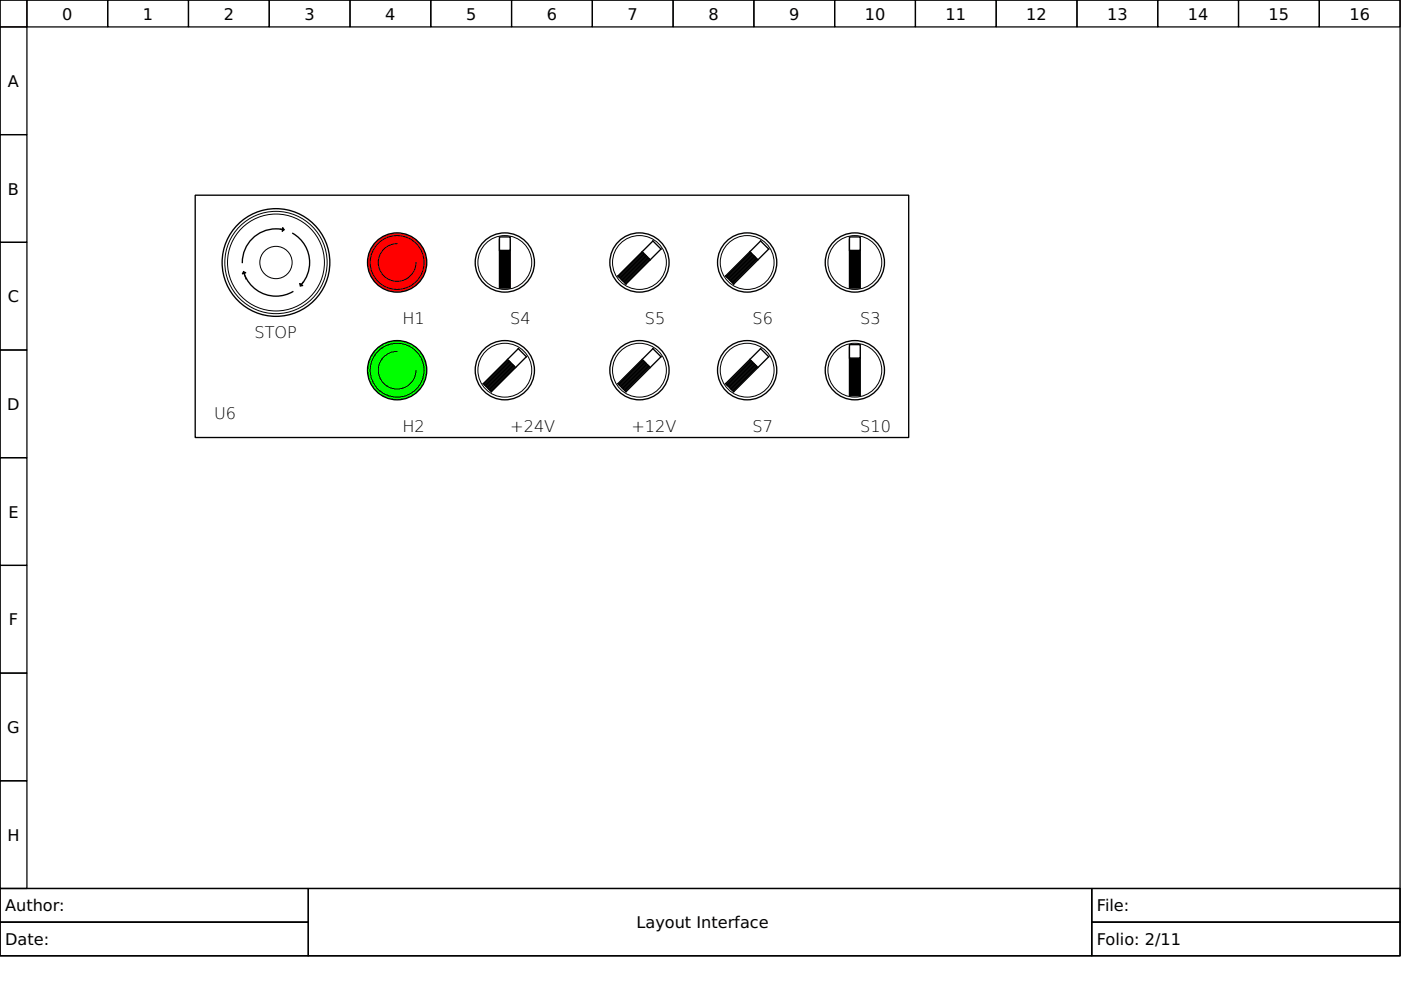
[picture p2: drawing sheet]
<svg xmlns="http://www.w3.org/2000/svg" width="297mm" height="210mm" viewBox="0 0 297 210" stroke-linecap="round" stroke-linejoin="round" font-family="sans-serif">
<g fill="none" stroke="#000" stroke-width=".26">
<path d="M0 0h296.8v188.4h-296.8zM0 0h5.7v5.7h-5.7zM0 5.7h5.7v22.8h-5.7zM5.7 0h17.1v5.7h-17.1zM22.8 0h17.2v5.7h-17.2zM40 0h17.1v5.7h-17.1zM57.1 0h17.1v5.7h-17.1zM74.2 0h17.1v5.7h-17.1zM91.3 0h17.2v5.7h-17.2zM108.5 0h17.1v5.7h-17.1zM125.6 0h17.1v5.7h-17.1zM142.7 0h17.1v5.7h-17.1z"/>
<path d="M159.8 0h17.2v5.7h-17.2zM177 0h17.1v5.7h-17.1zM194.1 0h17.1v5.7h-17.1zM211.2 0h17.1v5.7h-17.1zM228.3 0h17.2v5.7h-17.2zM245.5 0h17.1v5.7h-17.1zM262.6 0h17.1v5.7h-17.1zM279.7 0h17.1v5.7h-17.1zM0 28.5h5.7v22.9h-5.7zM0 51.4h5.7v22.8h-5.7zM0 74.2h5.7v22.8h-5.7zM0 97h5.7v22.9h-5.7z"/>
<path d="M0 119.9h5.7v22.8h-5.7zM0 142.7h5.7v22.8h-5.7zM0 165.5h5.7v22.9h-5.7zM0 188.4h296.8v14.3h-296.8z"/>
</g>
<g fill="none" stroke="#000" stroke-width=".21">
<path d="M51.8 58l.3 1.2M59.4 48.6h.5M64.2 59.8l-.3 .5M0 188.4h65.4v7.1h-65.4zM0 195.5h65.4v7.2h-65.4zM65.4 188.4h166.1v14.3h-166.1zM231.5 188.4h65.3v7.1h-65.3zM231.5 195.5h65.3v7.2h-65.3z"/>
<circle cx="58.5" cy="55.7" r="10.8"/>
<circle cx="58.5" cy="55.7" r="10.3"/>
<circle cx="58.5" cy="55.7" r="3.4"/>
</g>
<g fill="none" stroke="#000" stroke-width=".29">
<path d="M41.4 41.4h151.3v51.4h-151.3zM51.8 58.1a7.1 7.1 0 0 0 10.3 3.7M59.8 48.6a7.1 7.1 0 0 0-8.4 7.1M62.1 49.5a7.1 7.1 0 0 1 1.9 10.7"/>
<circle cx="58.5" cy="55.7" r="11.4"/>
</g>
<g fill="#000" stroke="#000" stroke-width=".21">
<path d="M51.6 57.6l.6 .2-.9 .3z" fill-rule="evenodd"/>
<path d="M59.9 48.2l.4 .5-.5 .4z" fill-rule="evenodd"/>
<path d="M63.5 60.1l.7 .5-.5 .1z" fill-rule="evenodd"/>
</g>
<circle cx="84.2" cy="55.7" r="6.3" fill="#f00" stroke="#000" stroke-width=".29"/>
<g fill="none" stroke="#000" stroke-width=".21">
<path d="M84.2 51.7a4 4 0 0 0-4 4 4 4 0 0 0 4 4 4 4 0 0 0 4-4"/>
<circle cx="84.2" cy="55.7" r="5.7"/>
</g>
<circle cx="84.2" cy="78.5" r="6.3" fill="#0f0" stroke="#000" stroke-width=".29"/>
<g fill="none" stroke="#000" stroke-width=".21">
<path d="M84.2 74.5a4 4 0 0 0-4 4 4 4 0 0 0 4 4 4 4 0 0 0 4-4"/>
<circle cx="107" cy="55.7" r="5.7"/>
<circle cx="84.2" cy="78.5" r="5.7"/>
</g>
<circle cx="107" cy="55.7" r="6.3" fill="none" stroke="#000" stroke-width=".29"/>
<path d="M105.9 50.8h2.3v10.3h-2.3z" fill-rule="evenodd" fill="#000" stroke="#000" stroke-width=".29"/>
<path d="M105.9 50.2h2.3v2.9h-2.3z" fill-rule="evenodd" fill="#fff" stroke="#000" stroke-width=".29"/>
<g fill="none" stroke="#000" stroke-width=".29">
<path d="M131 58.5l7.4-7.4 1.7 1.7-7.4 7.4zM136.1 53.7l-4.8 4.8M136.1 53.4l1.8 1.7M136.4 53.7l-5.1 5.1M136.4 53.9l-4.8 4.9M136.7 54.2l-4.8 4.9M136.7 53.9l-5.1 5.2M137 54.5l-4.8 4.9M137 54.2l-5.1 5.2M137.3 54.8l-4.9 4.9M137.3 54.5l-5.1 5.2M137.6 55.1l-4.9 4.8"/>
<path d="M137.6 54.8l-5.2 5.1M153.8 58.5l7.5-7.4 1.7 1.7-7.4 7.4zM159 53.7l-4.9 4.8M159 53.4l1.7 1.7M159.3 53.7l-5.2 5.1M159.3 53.9l-4.9 4.9M159.6 54.2l-4.9 4.9M159.6 53.9l-5.2 5.2M159.8 54.5l-4.8 4.9M159.8 54.2l-5.1 5.2M160.1 54.8l-4.8 4.9M160.1 54.5l-5.1 5.2"/>
<path d="M160.4 55.1l-4.8 4.8M160.4 54.8l-5.1 5.1M107.6 76.5l-4.8 4.8M107.6 76.2l1.7 1.7M107.9 76.5l-5.1 5.1M107.9 76.8l-4.9 4.8M108.2 77.1l-4.9 4.8M108.2 76.8l-5.2 5.1M108.5 77.4l-4.9 4.8M108.5 77.1l-5.2 5.1M108.7 77.6l-4.8 4.9M108.7 77.4l-5.1 5.1"/>
<path d="M109 77.9l-4.8 4.9M109 77.6l-5.1 5.2M136.1 76.5l-4.8 4.8M136.1 76.2l1.8 1.7M136.4 76.5l-5.1 5.1M136.4 76.8l-4.8 4.8M136.7 77.1l-4.8 4.8M136.7 76.8l-5.1 5.1M137 77.4l-4.8 4.8M137 77.1l-5.1 5.1M137.3 77.6l-4.9 4.9M137.3 77.4l-5.1 5.1"/>
<path d="M137.6 77.9l-4.9 4.9M137.6 77.6l-5.2 5.2M159 76.5l-4.9 4.8M159 76.2l1.7 1.7M159.3 76.5l-5.2 5.1M159.3 76.8l-4.9 4.8M159.6 77.1l-4.9 4.8M159.6 76.8l-5.2 5.1M159.8 77.4l-4.8 4.8M159.8 77.1l-5.1 5.1M160.1 77.6l-4.8 4.9M160.1 77.4l-5.1 5.1"/>
<path d="M160.4 77.9l-4.8 4.9M160.4 77.6l-5.1 5.2M102.5 81.3l7.4-7.4 1.7 1.7-7.4 7.5zM131 81.3l7.4-7.4 1.7 1.7-7.4 7.5zM153.8 81.3l7.5-7.4 1.7 1.7-7.4 7.5z"/>
<circle cx="135.6" cy="55.7" r="6.3"/>
<circle cx="158.4" cy="55.7" r="6.3"/>
<circle cx="181.2" cy="55.7" r="6.3"/>
<circle cx="107" cy="78.5" r="6.3"/>
<circle cx="135.6" cy="78.5" r="6.3"/>
<circle cx="158.4" cy="78.5" r="6.3"/>
</g>
<g fill="none" stroke="#000" stroke-width=".21">
<circle cx="135.6" cy="55.7" r="5.7"/>
<circle cx="158.4" cy="55.7" r="5.7"/>
<circle cx="181.2" cy="55.7" r="5.7"/>
<circle cx="107" cy="78.5" r="5.7"/>
<circle cx="135.6" cy="78.5" r="5.7"/>
<circle cx="158.4" cy="78.5" r="5.7"/>
</g>
<path d="M180.1 50.8h2.3v10.3h-2.3z" fill-rule="evenodd" fill="#000" stroke="#000" stroke-width=".29"/>
<path d="M180.1 50.2h2.3v2.9h-2.3z" fill-rule="evenodd" fill="#fff" stroke="#000" stroke-width=".29"/>
<circle cx="181.2" cy="78.5" r="5.7" fill="none" stroke="#000" stroke-width=".21"/>
<circle cx="181.2" cy="78.5" r="6.3" fill="none" stroke="#000" stroke-width=".29"/>
<path d="M180.1 73.6h2.3v10.3h-2.3z" fill-rule="evenodd" fill="#000" stroke="#000" stroke-width=".29"/>
<path d="M180.1 73.1h2.3v2.8h-2.3z" fill-rule="evenodd" fill="#fff" stroke="#000" stroke-width=".29"/>
<g font-size="3.4">
<text x="13.2" y="4.1">0</text>
<text x="30.3" y="4.1">1</text>
<text x="47.4" y="4.1">2</text>
<text x="64.6" y="4.1">3</text>
<text x="81.7" y="4.1">4</text>
<text x="98.8" y="4.1">5</text>
<text x="115.9" y="4.1">6</text>
<text x="133.1" y="4.1">7</text>
<text x="150.2" y="4.1">8</text>
<text x="167.3" y="4.1">9</text>
<text x="183.3" y="4.1">10</text>
<text x="200.5" y="4.1">11</text>
<text x="217.6" y="4.1">12</text>
<text x="234.7" y="4.1">13</text>
<text x="251.9" y="4.1">14</text>
<text x="269" y="4.1">15</text>
<text x="286.1" y="4.1">16</text>
<text x="1.7" y="18.4">A</text>
<text x="1.7" y="41.2">B</text>
<text x="1.7" y="64.1">C</text>
<text x="53.9" y="71.6">STOP</text>
<text x="85.3" y="68.8">H1</text>
<text x="108.2" y="68.8">S4</text>
<text x="136.7" y="68.8">S5</text>
<text x="159.6" y="68.8">S6</text>
<text x="182.4" y="68.8">S3</text>
<text x="1.5" y="86.9">D</text>
<text x="45.4" y="88.8">U6</text>
<text x="85.3" y="91.6">H2</text>
<text x="108.2" y="91.6">+24V</text>
<text x="133.9" y="91.6">+12V</text>
<text x="159.6" y="91.6">S7</text>
<text x="182.4" y="91.6">S10</text>
<text x="1.8" y="109.7">E</text>
<text x="1.9" y="132.6">F</text>
<text x="1.5" y="155.4">G</text>
<text x="1.6" y="178.2">H</text>
<text x="1.1" y="193.2">Author:</text>
<text x="134.9" y="196.8">Layout Interface</text>
<text x="232.6" y="193.2">File:</text>
<text x="1.1" y="200.4">Date:</text>
<text x="232.6" y="200.4">Folio: 2/11</text>
</g>
</svg>
